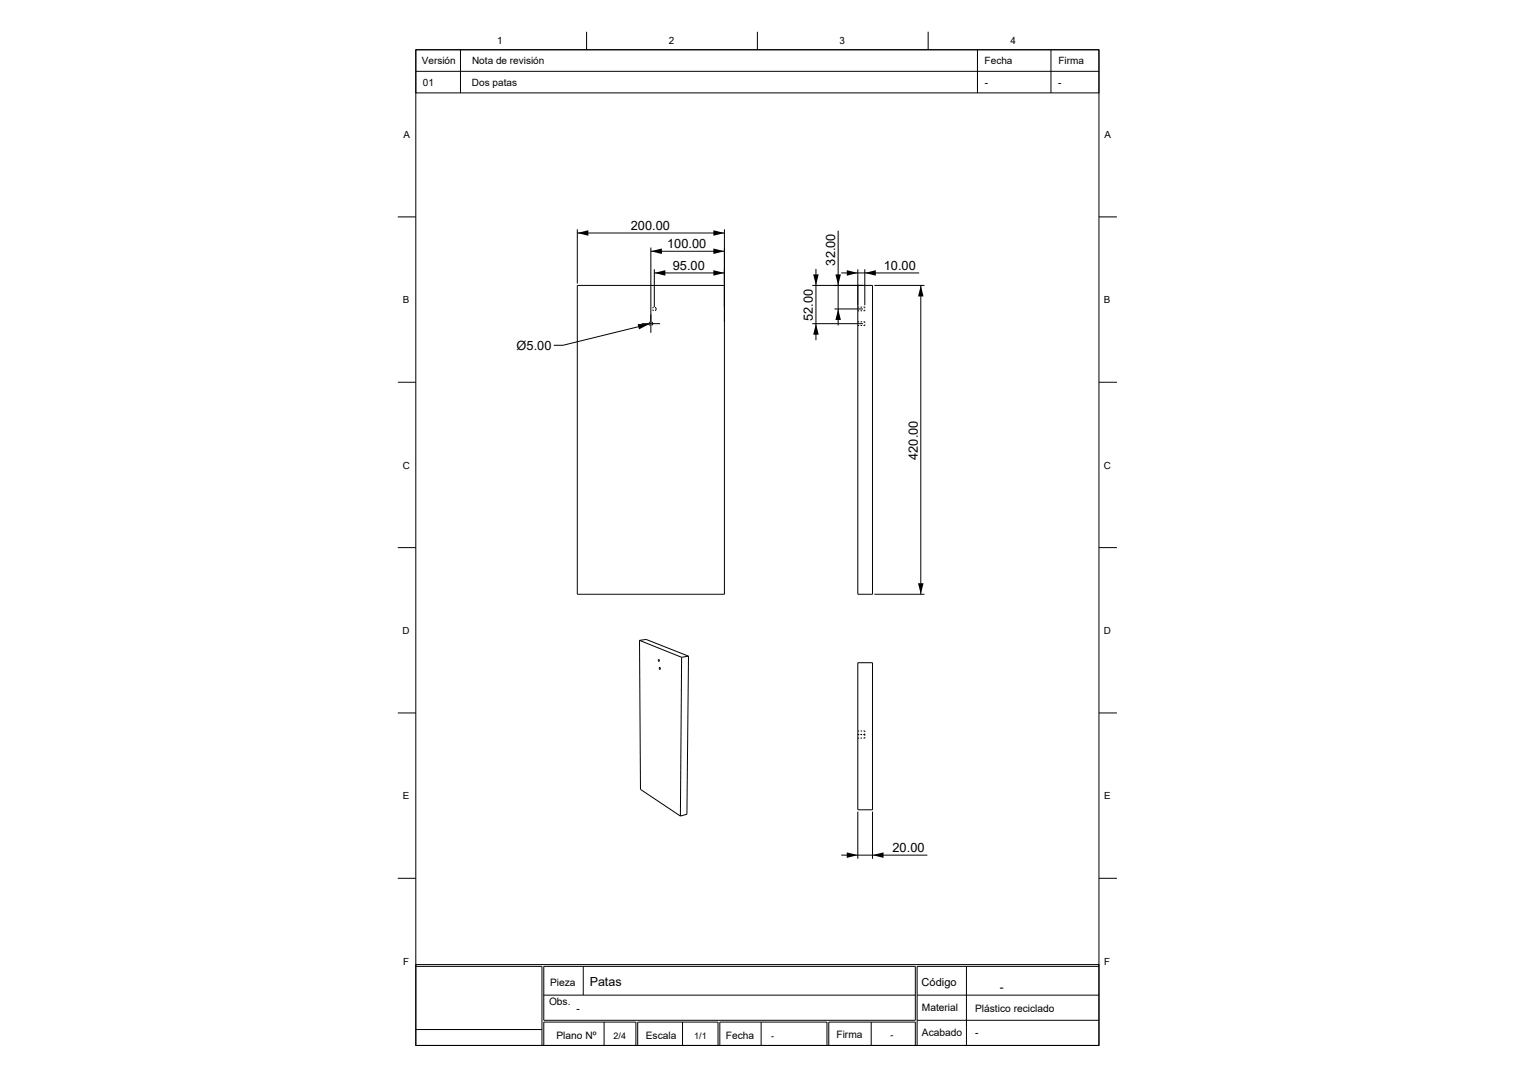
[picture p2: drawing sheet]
<svg xmlns="http://www.w3.org/2000/svg" width="420mm" height="297mm" viewBox="0 0 420 297" stroke-linecap="round" stroke-linejoin="round" font-family="sans-serif">
<g fill="none" stroke="#000" stroke-width=".28">
<path d="M114.7 13.7h188.6v274.9h-188.6zM114.7 13.7h188.6v11.9h-188.6zM114.7 19.7h188.6M127.1 13.7v11.9M161.9 8.8v4.9M209 8.8v4.9M256.1 8.8v4.9M269.7 13.7v11.9M290 13.7v11.9M109.8 59.9h4.9M303.3 59.9h4.9M159.3 63.3v15"/>
<path d="M159.3 64.3h40.6M179.6 68.3v23.6M179.6 69.4h20.3M180.6 75.3h19.3M180.6 74.3v10.5M199.9 63.3v100.7h-40.6v-85.2h40.6M225.2 74.2v19.7M231.3 63.7v26.1M232.2 75.3h21.4M236.7 74.3v89.7h4.1v-85.2h-16.7M238.6 74.3v10M241.3 78.8h13.8"/>
<path d="M254.1 78.8v85.2M177.1 89.3h5M179.1 89.5l-23.7 5.8h-2.6M179.1 89.5l.3 .3M179.4 88.9l-.3 .2M179.8 88.9l.3 .4-.3 .5M180.1 85.5l.3 .3M180.4 84.8l-.3 .3M180.8 84.8l.3 .5-.3 .4M224.1 89.3h14M230.3 85.3h7.8M236.7 89.8h.4"/>
<path d="M236.7 85.8h.4M236.7 88.8h.4M236.7 84.8h.4M237.5 89.8h.4M237.5 85.8h.4M237.5 88.8h.4M237.5 84.8h.4M238.3 88.8h.3v.3M238.3 84.8h.3v.3M238.6 85.5v.3h-.3M238.6 89.5v.3h-.3M109.8 105.5h4.9"/>
<path d="M303.3 105.5h4.9M109.8 151.2h4.9M303.3 151.2h4.9M176.5 176.8l11.6 4.6M176.5 176.8l1.8-.3 11.7 4.6M176.5 176.8l.2 41.1 11.1 7.3M241.3 164h13.8M109.8 196.8h4.9M181.7 182.1h.2l-.1 .5zM182 184.3l.2 .1-.1 .4zM188.1 181.4l-.3 43.8M190 181.1l-.4 43.7-1.8 .4"/>
<path d="M190 181.1l-1.9 .3M236.7 182.9h4.1v40.6h-4.1zM303.3 196.8h4.9M236.7 202.8h.4M236.7 203.7h.4M236.7 201.8h.4M236.7 202.7h.4M237.5 202.8h.4M237.5 203.7h.4M237.5 201.8h.4M237.5 202.7h.4M238.3 202.8h.3"/>
<path d="M238.3 201.8h.3v.3M238.3 202.7h.3M238.6 202.5v.6M238.6 203.5v.2h-.3M232.2 236h23.7M236.7 224v13.1M240.8 224v13.1M109.8 242.4h4.9M303.3 242.4h4.9M114.7 266.2h188.6v22.4h-188.6zM114.7 266.7h34.9v21.9M150.1 266.7h102.5v14.9h-102.5z"/>
<path d="M150.1 274.7h102.5M161 266.7v8M253.1 274.7h50.2M266.7 266.7v21.9M303.3 266.7h-50.2v21.9M114.7 284.2h34.9M150.1 288.6v-6.5h25.4v6.5M166.7 282.1v6.5M176 288.6v-6.5h22.1v6.5M188.3 282.1v6.5M198.6 288.6v-6.5h29.6v6.5M210 282.1v6.5"/>
<path d="M228.7 288.6v-6.5h23.9v6.5M240.4 282.1v6.5M253.1 281.6h50.2"/>
</g>
<g fill="#000">
<path d="M159.3 64.3l3.1-.7v1.5zM179.6 69.4l3.1-.8v1.5zM180.6 75.3l3-.7v1.5zM196.9 68.6l3 .8-3 .7zM196.9 63.6l3 .7-3 .8zM196.9 74.6l3 .7-3 .8zM224.4 75.7h1.5l-.7 3.1zM230.5 75.7h1.5l-.7 3.1zM233.7 74.6l3 .7-3 .8zM238.6 75.3l3.1-.7v1.5zM254.1 78.8l.8 3h-1.6zM176 89.4l3.1 .1-2.8 1.4z"/>
<path d="M225.2 89.3l.7 3.1h-1.5zM231.3 85.3l.7 3h-1.5zM253.3 161h1.6l-.8 3zM233.7 235.3l3 .7-3 .8zM240.8 236l3-.7v1.5z"/>
</g>
<g font-size="3.5">
<text x="174.1" y="63.5">200.00</text>
<text x="184.1" y="68.5">100.00</text>
<text x="185.7" y="74.5">95.00</text>
<text x="230.4" y="73.3" transform="rotate(-90 230.4 73.3)">32.00</text>
<text x="243.9" y="74.5">10.00</text>
<text x="224.3" y="88.6" transform="rotate(-90 224.3 88.6)">52.00</text>
<text x="142.6" y="96.6">Ø5.00</text>
<text x="253.3" y="126.9" transform="rotate(-90 253.3 126.9)">420.00</text>
<text x="246.3" y="235.2">20.00</text>
<text x="162.7" y="272.1">Patas</text>
</g>
<text font-size="3.2" x="275.9" y="273.5">-</text>
<text font-size="3" x="254.3" y="272.1">Código</text>
<g font-size="2.8">
<text x="116.4" y="17.7">Versión</text>
<text x="130.3" y="17.7">Nota de revisión</text>
<text x="271.7" y="17.7">Fecha</text>
<text x="292.1" y="17.7">Firma</text>
<text x="116.7" y="23.6">01</text>
<text x="130.2" y="23.6">Dos patas</text>
<text x="271.8" y="23.6">-</text>
<text x="292" y="23.6">-</text>
<text x="151.8" y="272">Pieza</text>
<text x="151.5" y="277.4">Obs.</text>
<text x="159.1" y="279.3">-</text>
<text x="254.4" y="279.1">Material</text>
<text x="269.1" y="279.2">Plástico reciclado</text>
<text x="153.5" y="286.7">Plano Nº</text>
<text x="178.2" y="286.7">Escala</text>
<text x="200.3" y="286.7">Fecha</text>
<text x="230.8" y="286.6">Firma</text>
<text x="254.4" y="286">Acabado</text>
<text x="269.1" y="286">-</text>
</g>
<g font-size="2.7">
<text x="137.2" y="12.2">1</text>
<text x="184.5" y="12.2">2</text>
<text x="231.6" y="12.2">3</text>
<text x="278.9" y="12.2">4</text>
<text x="111.3" y="38">A</text>
<text x="304.8" y="38">A</text>
<text x="111.2" y="83.7">B</text>
<text x="304.6" y="83.7">B</text>
<text x="111.2" y="129.3">C</text>
<text x="304.6" y="129.3">C</text>
<text x="111.1" y="175">D</text>
<text x="304.6" y="175">D</text>
<text x="111.2" y="220.6">E</text>
<text x="304.7" y="220.6">E</text>
<text x="111.3" y="266.2">F</text>
<text x="304.7" y="266.2">F</text>
</g>
<g font-size="2.5">
<text x="169.3" y="286.7">2/4</text>
<text x="191.6" y="286.7">1/1</text>
<text x="212.8" y="286.7">-</text>
<text x="245.7" y="286.6">-</text>
</g>
</svg>
